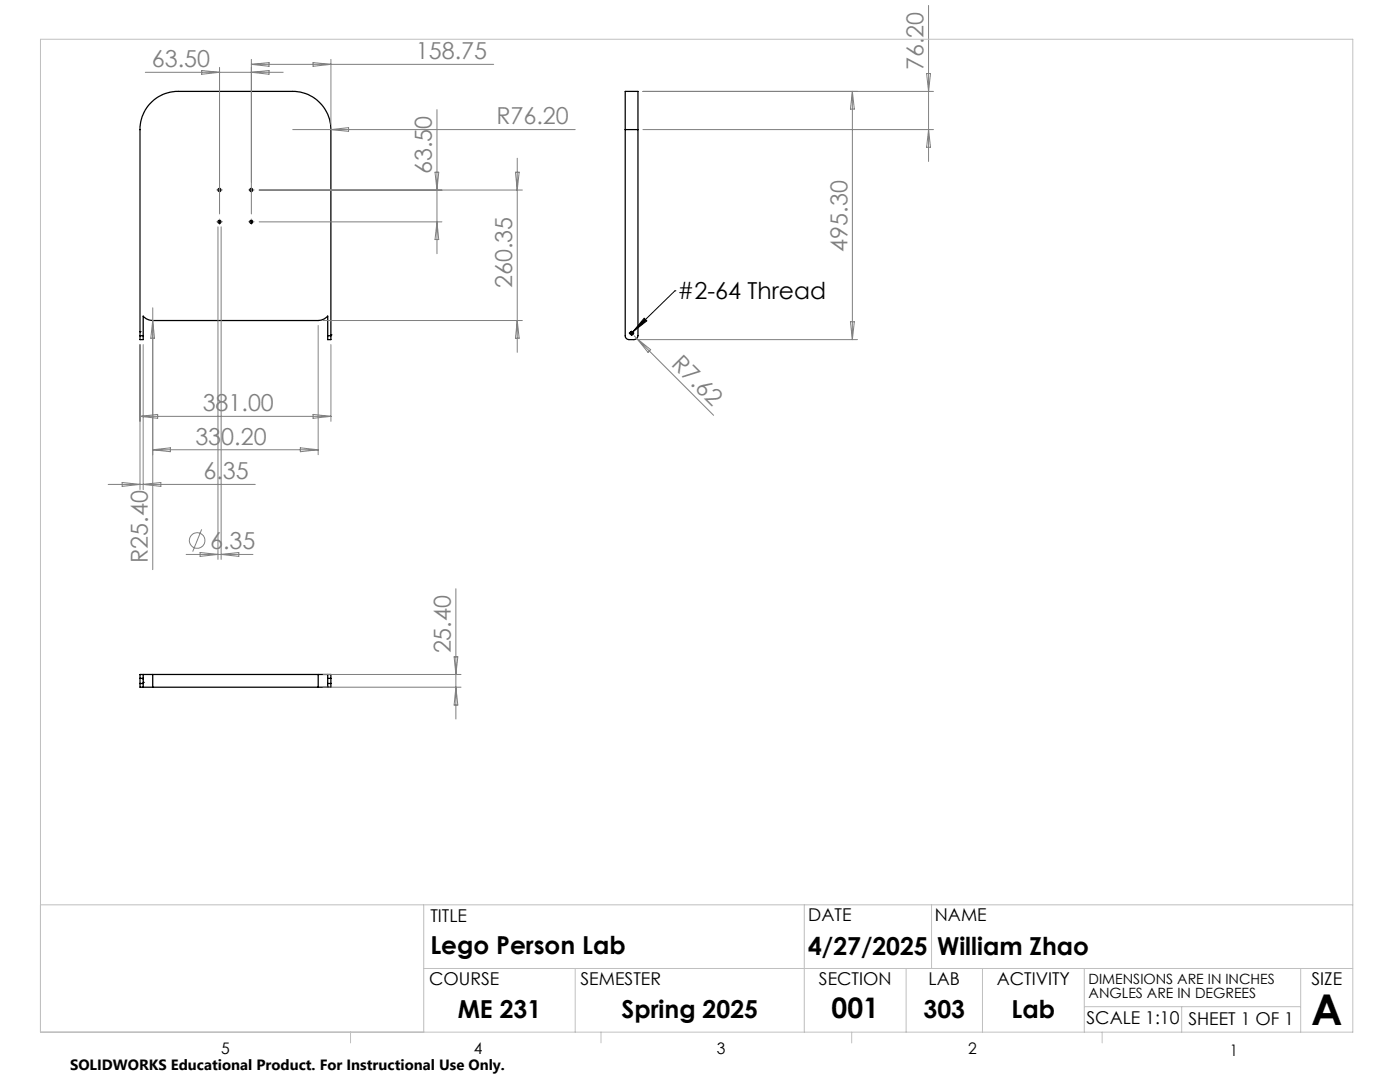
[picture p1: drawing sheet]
<svg xmlns="http://www.w3.org/2000/svg" width="279mm" height="216mm" viewBox="0 0 279 216" stroke-linecap="round" stroke-linejoin="round" font-family="sans-serif">
<g fill="none" stroke="#000" stroke-width=".25">
<path d="M124.8 25.9v41.1a.78 .78 0 0 0 .7 .8h1a.85 .85 0 0 0 .8-.8v-41.1M124.8 25.9v-7.7h2.5v7.7M124.8 25.9h2.5M27.9 66.2h.1M27.9 67v-41.1a7.6 7.6 0 0 1 7.7-7.7h22.8a7.6 7.6 0 0 1 7.6 7.7v41.1M27.9 67v.8h.7v-.8M27.9 67h.7M28.6 67v-3.9a2.61 2.61 0 0 0 1.9 .9h33a2.78 2.78 0 0 0 1.9-.9v3.9M65.4 67v.8h.6v-.8M65.4 67h.6M66 66.8h.1M126 66.8h.1"/>
<path d="M126.3 66.7l-.3 .1M126.3 66.6h.1M27.9 136.4v.7h.7M27.9 135.4v1M27.9 135.4h.7M27.9 136.4h.7M28.6 136.2h.1M28.6 136.4v.7M28.6 134.6h-.7v.8M28.6 134.6v.8M28.6 134.6h1.9M28.6 137.1h1.9"/>
<path d="M28.6 135.4v1M30.5 134.6h33M30.5 137.1h33M30.5 134.6v2.5M63.5 134.6h1.9M63.5 137.1h1.9M63.5 134.6v2.5M65.4 134.6h.6v.8M65.4 134.6v.8M65.4 136.4v.7M65.4 135.4v1M65.4 135.4h.6"/>
<path d="M65.4 136.4h.6M66 136.4v.7h-.6M66 135.4v1"/>
<circle cx="43.8" cy="37.9" r=".32"/>
<circle cx="50.1" cy="37.9" r=".32"/>
<circle cx="43.8" cy="44.3" r=".32"/>
<circle cx="50.1" cy="44.3" r=".32"/>
<circle cx="126" cy="66.5" r=".3"/>
<circle cx="126" cy="66.5" r=".33"/>
</g>
<g fill="none" stroke="#808080" stroke-width=".2">
<path d="M29 14.4h27.5M40.3 14.1l3.5 .3-3.5 .4zM43.8 13.4v29.3M50.2 11.9v30.8M50.2 14.4l3.5-.3v.7zM50.2 12.8l3.5-.3v.7zM50.2 12.8h48.3M62.5 12.5l3.5 .3-3.5 .4zM66 11.9v12.9M128.3 18.2h58M170.1 18.2v49.6M170.1 18.2l.4 3.6h-.8z"/>
<path d="M184.9 14.7h.8l-.4 3.5zM185.3 1.1v31.1M51.7 37.9h52.5M58.4 25.9h56.4M66 25.9l3.6-.4v.7zM86.8 34.4h.8l-.4 3.5zM87.2 21.9v28.7M102.9 34.4h.7l-.4 3.5zM103.2 31.6v38.7M128.3 25.9h58M185.3 25.9l.4 3.5h-.8zM43.5 45.3v66.3"/>
<path d="M44.1 45.3v66.3M51.7 44.3h36.5M87.2 44.3l.4 3.5h-.8zM27.9 68.8v28.9M28.6 68.8v28.9M30.5 61.4v52.3M30.5 64l.3 3.5h-.7zM63.5 64.9v25.8M64.5 64h39.7M66 68.8v15.3M103.2 64l.4 3.5h-.7zM126.5 67l15.9 15.9"/>
<path d="M127.1 67.5l2.8 2.3-.6 .5zM127.6 67.8h43.5M169.7 64.2h.8l-.4 3.6zM21.6 96.7h29.3M24.4 96.3l3.5 .4-3.5 .3zM27.9 83.1h38.1M27.9 83.1l3.6-.4v.8zM28.6 96.7l3.5-.4v.7zM30.5 89.7h33M30.5 89.7l3.5-.3v.7zM59.9 89.4l3.6 .3-3.6 .4zM62.5 82.7l3.5 .4-3.5 .4z"/>
<path d="M37.1 110.6h13.4M39.9 110.2l3.6 .4-3.6 .4zM40.3 105.6l-1.8 4.5M44.1 110.6l3.6-.4v.8zM91 117.5v26M64.5 137.1h27.5M64.5 134.6h27.5M90.6 131.1h.8l-.4 3.5zM91 137.1l.4 3.6h-.8z"/>
<circle cx="39.3" cy="107.9" r="1.56"/>
</g>
<g fill="none" stroke="#000" stroke-width=".2">
<path d="M43.6 37.9h.5M43.8 37.6v.6M49.9 37.9h.5M50.2 37.6v.6M43.6 44.3h.5M43.8 44v.5M49.9 44.3h.5M50.2 44v.5M134.7 58h.1M134.7 58l-8.4 8.3M125.8 66.5h.5M126 66.2v.5"/>
<path d="M128.6 63.5l.5 .5-2.8 2.3z"/>
</g>
<path d="M43.8 37.4v-.1M43.8 38.4v.1M44.3 37.9h.1M49.7 37.9h-.1M50.2 37.4v-.1M50.2 38.4v.1M43.8 44.7v.1M44.3 44.2h.1M49.7 44.2h-.1M50.2 44.7v.1M125.6 66.5h-.1M126.1 66v-.1" fill="none" stroke="#000" stroke-width=".2" stroke-dasharray="15.2 1.3 1.3 1.3" stroke-linecap="butt"/>
<g fill="none" stroke="#c0c0c0" stroke-width=".2">
<path d="M8.1 7.8h261.9v198.2h-261.9zM8.1 180.6h261.9M84.6 180.6v25.4M84.6 193.3h185.4M114.8 193.3v12.7M160.5 180.6v25.4M180.8 193.3v12.7M185.9 180.6v12.7M196.1 193.3v12.7M216.4 193.3v12.7M259.6 193.3v12.7M70 206v2.1"/>
<path d="M119.9 206v2.1M170 206v2.1M216.4 200.9h43.2M220 206v2.1M235.8 200.9v5.1"/>
</g>
<path d="M128.6 63.5l.5 .5-2.8 2.3z" fill="#000"/>
<text font-size="8.5" x="261.7" y="204.6">A</text>
<text font-size="5.6" x="166" y="203.1">001</text>
<g font-size="4.9">
<text x="85.9" y="190.4">Lego Person Lab</text>
<text x="161.3" y="190.5">4/27/2025</text>
<text x="187" y="190.5">William Zhao</text>
<text x="91.3" y="203.2">ME 231</text>
<text x="124" y="203.1">Spring 2025</text>
<text x="184.3" y="203.1">303</text>
<text x="201.9" y="203.2">Lab</text>
</g>
<g font-size="4.7" fill="#808080">
<text x="83" y="11.8">158.75</text>
<text x="30.3" y="13.4">63.50</text>
<text x="184.3" y="14" transform="rotate(-90 184.3 14)">76.20</text>
<text x="99.1" y="24.8">R76.20</text>
<text x="86.2" y="34.8" transform="rotate(-90 86.2 34.8)">63.50</text>
<text x="169.1" y="50.2" transform="rotate(-90 169.1 50.2)">495.30</text>
<text x="102.2" y="57.5" transform="rotate(-90 102.2 57.5)">260.35</text>
<text x="133.8" y="72.8" transform="rotate(45 133.8 72.8)">R7.62</text>
<text x="40.4" y="82.1">381.00</text>
<text x="39" y="88.7">330.20</text>
<text x="40.6" y="95.6">6.35</text>
<text x="29.5" y="112.3" transform="rotate(-90 29.5 112.3)">R25.40</text>
<text x="41.9" y="109.5">6.35</text>
<text x="90" y="130.4" transform="rotate(-90 90 130.4)">25.40</text>
</g>
<text font-size="4.7" x="135.2" y="59.7">#2-64 Thread</text>
<g font-size="3.5">
<text x="85.9" y="183.9">TITLE</text>
<text x="161.3" y="183.8">DATE</text>
<text x="186.6" y="183.8">NAME</text>
<text x="85.6" y="196.5">COURSE</text>
<text x="115.9" y="196.5">SEMESTER</text>
<text x="163.4" y="196.5">SECTION</text>
<text x="185.3" y="196.5">LAB</text>
<text x="198.9" y="196.5">ACTIVITY</text>
<text x="261.7" y="196.5">SIZE</text>
<text x="216.8" y="204.4">SCALE 1:10</text>
<text x="237.2" y="204.4">SHEET 1 OF 1</text>
</g>
<g font-size="3.2">
<text x="44.2" y="210.4">5</text>
<text x="94.6" y="210.3">4</text>
<text x="143.1" y="210.4">3</text>
<text x="193.2" y="210.3">2</text>
<text x="245.4" y="210.6">1</text>
</g>
<text font-size="3" x="14" y="213.5">SOLIDWORKS Educational Product. For Instructional Use Only.</text>
<g font-size="2.8">
<text x="217.2" y="196.4">DIMENSIONS ARE IN INCHES</text>
<text x="217.2" y="199.2">ANGLES ARE IN DEGREES</text>
</g>
</svg>
